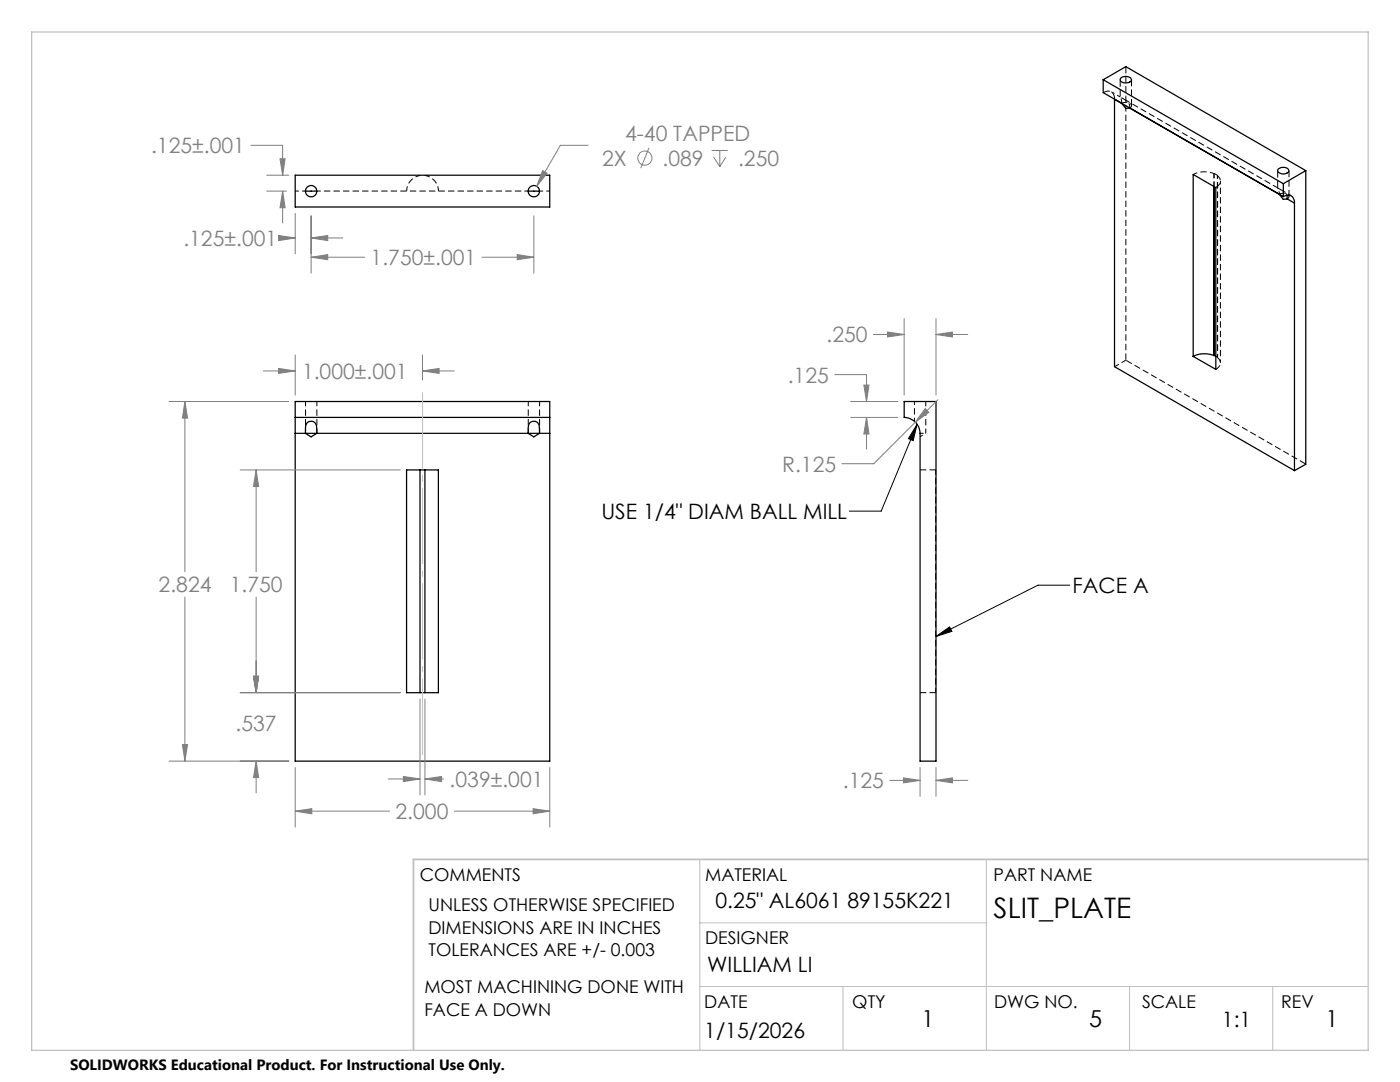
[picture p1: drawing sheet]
<svg xmlns="http://www.w3.org/2000/svg" width="279mm" height="216mm" viewBox="0 0 279 216" stroke-linecap="round" stroke-linejoin="round" font-family="sans-serif">
<path d="M81.2 38.1a3.2 3.2 0 0 1 2.6-3.1M84.8 35a3.2 3.2 0 0 1 2.7 3.1M223.9 20.6l-.3-1.2h.1a2.32 2.32 0 0 1 1.8 2.1M242.3 34.6v2.6M222.4 73.2l2.3-1.3M61 80.1v6.4M63.2 86.5v-6.4M105.4 80.1v6.4M107.7 86.5v-6.4M184.8 86.5v-6.4M186.7 138.2v-44.4" fill="none" stroke="#000" stroke-width=".2" stroke-dasharray="1.3 .6" stroke-dashoffset=".3" stroke-linecap="butt"/>
<g fill="none" stroke="#000" stroke-width=".25">
<path d="M220.2 15.9v2.6l35.9 20.7M220.2 15.9l35.9 20.8M220.2 15.9l4.5-2.6 35.9 20.7M223.8 15.5a1.4 1.4 0 0 1 2 .4 1.43 1.43 0 0 1-2.2 .2v-.3zM58.9 35h50.8v6.3h-50.8zM61 38.1h2.2M105.4 38.1h2.3M225.5 21.6l-.8 .1-.8-1.1-1.5-.8v53.4l35.9 20.7M238.1 34.8l4.5 2.6v36.3l-4.5-2.6zM242.3 37.2v33.7M255.1 33.8a1.47 1.47 0 0 1 2.1 .2 1.21 1.21 0 0 1-1.9 .5l-.3-.4zM255.3 38.8l.8 1 .8-.1"/>
<path d="M256.1 39.2a1.36 1.36 0 0 1 1.6-.1 1.36 1.36 0 0 1 .6 1.4M256.1 36.7v2.5M256.8 39l.1 .7M256.9 39.7l1.4 .8M260.6 34l-4.5 2.7M260.6 34v58.6l-2.3 1.3M258.3 40.5v53.4M242.3 70.9a5 5 0 0 0-4.2 .2M242.3 70.9h.1M242.3 70.9l.3 .2M58.9 83.3v3.2M58.9 86.5h2.1"/>
<path d="M58.9 83.3h50.8M58.9 83.3v-3.2h50.8v3.2M58.9 86.5v65.4h50.8v-65.4M61 86.5v-1.1a1.13 1.13 0 0 1 .9-1.3 1.13 1.13 0 0 1 1.3 1.1v1.3M61 86.5h2.2M61 86.5l1.1 .7 1.1-.7M63.2 86.5h42.2M81.1 93.8h6.4v44.4h-6.4zM83.8 93.8v44.4M84.8 93.8v44.4M105.4 86.5v-1.1a1.13 1.13 0 0 1 1-1.3 1.13 1.13 0 0 1 1.2 1.1l.1 1.3M105.4 86.5h2.3"/>
<path d="M105.4 86.5l1.1 .7 1.2-.7M107.7 86.5h2M109.7 83.3v3.2M180.4 80.1h6.4v71.8h-3.2v-65.4a3.2 3.2 0 0 0-3.2-3.2z"/>
<circle cx="62.1" cy="38.2" r="1.12"/>
<circle cx="106.5" cy="38.2" r="1.12"/>
</g>
<path d="M61 38.1h-2.1M109.7 38.1h-2M243 71.3v-36.3M243.6 72.4v-36.3M182.5 80.1v3.9M183.6 86.5h1.2" fill="none" stroke="#000" stroke-width=".2" stroke-dasharray="1.3 .6" stroke-dashoffset=".6" stroke-linecap="butt"/>
<path d="M242.6 71.1l.4 .2M186.7 93.8h-3.1M186.7 93.8h.1M183.6 138.2h3.1M186.7 138.2h.1" fill="none" stroke="#000" stroke-width=".2" stroke-dasharray="1.3 .6" stroke-linecap="butt"/>
<path d="M255.3 38.8l-.3-1.3 .1 .1a3.4 3.4 0 0 1 1.7 1.4M183.6 87.1l1.2-.6" fill="none" stroke="#000" stroke-width=".2" stroke-dasharray="1.3 .6" stroke-dashoffset=".7" stroke-linecap="butt"/>
<path d="M223.6 19.4l-1.8-1.1M105.4 38.1h-42.2M257.7 39.1l-1.8-1.1" fill="none" stroke="#000" stroke-width=".2" stroke-dasharray="1.3 .6" stroke-dashoffset=".5" stroke-linecap="butt"/>
<path d="M222.4 19.8a1.37 1.37 0 0 0-.6-1.5 1.37 1.37 0 0 0-1.6 .2M223.6 15.9v3.5M224.7 13.3v58.6M225.8 21.1v-5.2M255 34v3.5M257.2 39.2v-5.2M224.7 71.9l35.9 20.7" fill="none" stroke="#000" stroke-width=".2" stroke-dasharray="1.3 .6" stroke-dashoffset="-.1" stroke-linecap="butt"/>
<path d="M225.5 21.5a.56 .56 0 0 0 .3-.6 .56 .56 0 0 0-.6-.4l-.8-.1-.5 .2M256.9 39.7a.56 .56 0 0 0 .3-.7 .56 .56 0 0 0-.6-.4h-.5l-.8 .2" fill="none" stroke="#000" stroke-width=".2" stroke-dasharray="1.3 .6" stroke-dashoffset=".2" stroke-linecap="butt"/>
<path d="M243 35a1.32 1.32 0 0 1 .5 1.3 1.32 1.32 0 0 1-.9 1.1M255 37.5l-30.5-17.6M242.6 73.7a1.32 1.32 0 0 0 .9-1.1 1.32 1.32 0 0 0-.5-1.3" fill="none" stroke="#000" stroke-width=".2" stroke-dasharray="1.3 .6" stroke-dashoffset=".1" stroke-linecap="butt"/>
<path d="M238.2 34.8a5 5 0 0 1 4.1-.2M243 35l-.7-.4" fill="none" stroke="#000" stroke-width=".2" stroke-dasharray="1.3 .6" stroke-dashoffset=".4" stroke-linecap="butt"/>
<g fill="none" stroke="#808080" stroke-width=".2">
<path d="M50.1 29h6.3v6M53.2 38.1h3.9M53.2 35h4.4M55.9 31.7h1l-.5 3.3zM56.4 38.1l.5 3.4h-1zM56.4 38.1v6.4M108.3 34l.9 .6-2.1 2.6zM117.4 29h-5.6l-4.7 8.2M129.5 29.5l-1.6 4M142 30h3.2M142.4 31.3l1.3 2M143.7 30v3.3"/>
<path d="M144.9 31.3l-1.2 2M55.6 47l3.3 .5-3.3 .5zM56.5 47.5h2.4M58.9 42.6v8.1M62.1 51.3l3.3-.5v1zM62.1 47.5l3.3-.5v1zM62.1 43.1v11.4M62.1 51.3h10.7M62.1 47.5h6.3M96.2 51.3h10.3M103.2 50.8l3.3 .5-3.3 .5zM106.5 43.1v11.4"/>
<path d="M52.6 74h6.3M55.6 73.5l3.3 .5-3.3 .5zM58.9 70.8v8M84.3 74l3.3-.5v1zM84.3 70.8v5M84.3 74h6.4M166.6 74.8h6.3v5.3M172.4 76.8h1l-.5 3.3zM174.3 66.7h6.1M177.1 66.3l3.3 .4-3.3 .5zM180.4 63.6v15.2M186.8 66.7l3.3-.4v.9z"/>
<path d="M186.8 63.6v15.2M186.8 66.7h6.3M187.2 79.8l-4.5 4.4M33.7 80.1h23.9M36.9 80.1l.5 3.3h-1zM36.9 80.1v34M47.9 93.8h32M51.1 93.8l.5 3.3h-1zM51.1 93.8v20.3M169.8 80.1h9.4M169.8 83.3h9.4M172.9 83.3l.5 3.3h-1z"/>
<path d="M172.9 83.3v6.3M182.7 84.2l-8.3 8.3h-6.4M184.6 81.5l.8 .8-2.7 1.9zM36.9 119.1v32.8M51.1 119.1v19.1M47.9 138.2h32M50.6 134.9h1l-.5 3.3zM83.8 139.5v19.1M84.8 139.5v19.1M33.7 151.9h23.9M36.4 148.6h1l-.5 3.3zM51.1 151.9l.5 3.3h-1z"/>
<path d="M51.1 151.9v6.3M58.9 153.1v11.9M77.5 155.4h6.3M80.5 154.9l3.3 .5-3.3 .6zM84.8 155.4l3.3-.5v1.1zM84.8 155.4h3.7M109.7 153.1v11.9M177.6 155.7h6M180.3 155.2l3.3 .5-3.3 .5zM183.6 153.1v5.8M186.8 155.7l3.3-.5v1zM186.8 153.1v5.8"/>
<path d="M186.8 155.7h6.3M58.9 161.9l3.3-.5v1zM58.9 161.9h18.9M90.7 161.9h19M106.4 161.4l3.3 .5-3.3 .5z"/>
<circle cx="128.7" cy="31.5" r="1.41"/>
</g>
<path d="M183 84.7l-.8 3.2-.9-.4zM183 84.7l-7.1 17.3h-6.4M213.5 116.8h-6.3l-20.4 10.2M186.8 127l2.7-1.9 .5 .9z" fill="none" stroke="#000" stroke-width=".2"/>
<path d="M84.3 77.1v74.7" fill="none" stroke="#c0c0c0" stroke-width=".2" stroke-dasharray="15.2 1.3 1.3 1.3" stroke-dashoffset="-1.2" stroke-linecap="butt"/>
<path d="M139.7 171.5v38.1M196.8 171.5v38.1M139.7 196.8h133.3M139.7 184.1h57.1M168.2 196.8v12.8M225.4 196.8v12.8M254 196.8v12.8" fill="none" stroke="#c0c0c0" stroke-width=".2"/>
<path d="M6.3 6.4h266.7v203.2h-266.7z" fill="none" stroke="#c0c0c0" stroke-width=".25"/>
<path d="M273 171.5h-190.5v38.1" fill="none" stroke="#c0c0c0" stroke-width=".35"/>
<path d="M183 84.7l-.8 3.2-.9-.4zM186.8 127l2.7-1.9 .5 .9z" fill="#000"/>
<g fill="#808080">
<path d="M36.9 80.1l.5 3.3h-1zM36.4 148.6h1l-.5 3.3zM58.9 161.9l3.3-.5v1zM106.4 161.4l3.3 .5-3.3 .5zM50.6 134.9h1l-.5 3.3zM51.1 151.9l.5 3.3h-1zM50.6 134.9h1l-.5 3.3zM51.1 93.8l.5 3.3h-1zM84.8 155.4l3.3-.5v1.1zM80.5 154.9l3.3 .5-3.3 .6zM172.9 83.3l.5 3.3h-1zM172.4 76.8h1l-.5 3.3zM177.1 66.3l3.3 .4-3.3 .5zM186.8 66.7l3.3-.4v.9zM180.3 155.2l3.3 .5-3.3 .5zM186.8 155.7l3.3-.5v1zM184.6 81.5l-1.9 2.7 2.7-1.9zM62.1 51.3l3.3-.5v1zM103.2 50.8l3.3 .5-3.3 .5zM62.1 47.5l3.3-.5v1zM55.6 47l3.3 .5-3.3 .5zM108.3 34l-1.2 3.2 2.1-2.6zM56.4 38.1l.5 3.4h-1zM55.9 31.7h1l-.5 3.3z"/>
<path d="M84.3 74l3.3-.5v1zM55.6 73.5l3.3 .5-3.3 .5z"/>
</g>
<text font-size="5.6" x="198.3" y="183.2">SLIT_PLATE</text>
<g font-size="4.7">
<text x="183.9" y="204.9">1</text>
<text x="217.4" y="204.9">5</text>
<text x="264.5" y="204.9">1</text>
</g>
<g font-size="4.2" fill="#808080">
<text x="124.8" y="28">4-40 TAPPED</text>
<text x="30.1" y="30.6">.125±.001</text>
<text x="120.2" y="33.1">2X</text>
<text x="132.2" y="33.1">.089</text>
<text x="147.3" y="33.1">.250</text>
<text x="36.6" y="49.1">.125±.001</text>
<text x="74" y="52.9">1.750±.001</text>
<text x="165" y="68.3">.250</text>
<text x="60.3" y="75.6">1.000±.001</text>
<text x="157.2" y="76.4">.125</text>
<text x="156.1" y="94.1">R.125</text>
<text x="31.7" y="118.2">2.824</text>
<text x="45.8" y="118.2">1.750</text>
<text x="47" y="145.9">.537</text>
<text x="89.7" y="157">.039±.001</text>
<text x="168.2" y="157.3">.125</text>
<text x="78.9" y="163.4">2.000</text>
</g>
<g font-size="4.2">
<text x="120" y="103.6">USE 1/4&quot; DIAM BALL MILL</text>
<text x="214.1" y="118.4">FACE A</text>
<text x="142.8" y="181.2">0.25&quot; AL6061 89155K221</text>
<text x="141.1" y="193.9">WILLIAM LI</text>
<text x="140.6" y="207.2">1/15/2026</text>
<text x="243.9" y="204.9">1:1</text>
</g>
<g font-size="3.5">
<text x="83.8" y="175.9">COMMENTS</text>
<text x="140.7" y="175.9">MATERIAL</text>
<text x="198.3" y="175.8">PART NAME</text>
<text x="85.5" y="181.8">UNLESS OTHERWISE SPECIFIED</text>
<text x="85.5" y="186.3">DIMENSIONS ARE IN INCHES</text>
<text x="85.5" y="190.8">TOLERANCES ARE +/- 0.003</text>
<text x="140.7" y="188.3">DESIGNER</text>
<text x="84.7" y="198.2">MOST MACHINING DONE WITH</text>
<text x="84.7" y="202.8">FACE A DOWN</text>
<text x="140.6" y="201.2">DATE</text>
<text x="170.1" y="201.2">QTY</text>
<text x="198.4" y="201.2">DWG NO.</text>
<text x="227.9" y="201.2">SCALE</text>
<text x="255.7" y="201.2">REV</text>
</g>
<text font-size="3" x="14" y="213.5">SOLIDWORKS Educational Product. For Instructional Use Only.</text>
</svg>
